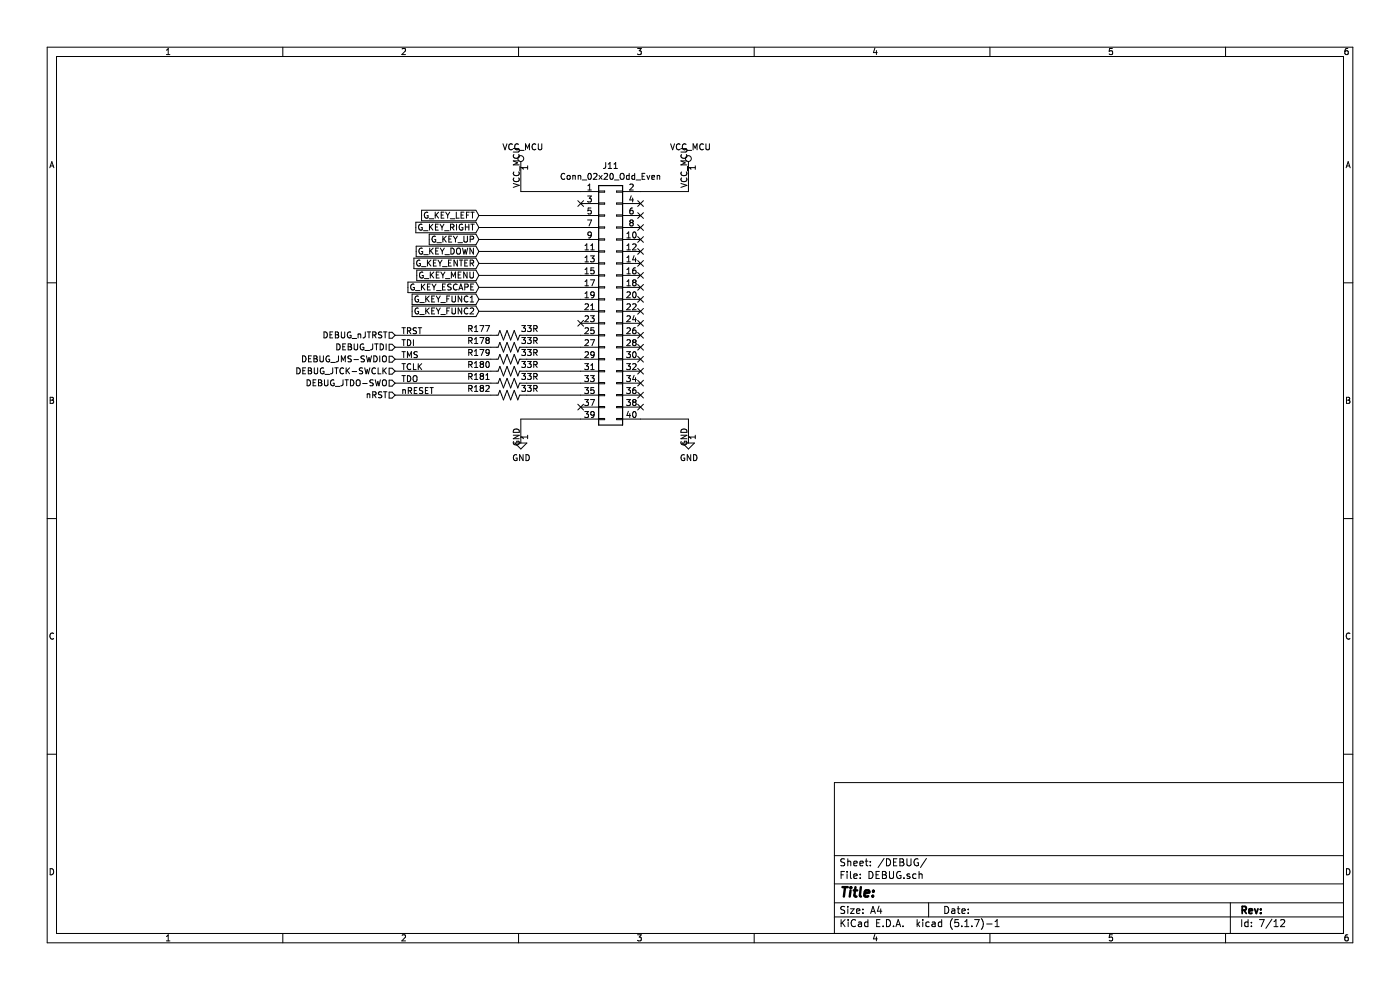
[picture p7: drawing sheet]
EESchema Schematic File Version 4
EELAYER 30 0
EELAYER END
$Descr A4 11693 8268
encoding utf-8
Sheet 7 12
Title ""
Date ""
Rev ""
Comp ""
Comment1 ""
Comment2 ""
Comment3 ""
Comment4 ""
$EndDescr
$Comp
L FlightComputer_Library:VCC_MCU #PWR0187
U 1 1
P 5750 1400
F 0 "#PWR0187" H 5750 1250 50  0001 C CNN
F 1 "VCC_MCU" H 5767 1573 50  0000 C CNN
F 2 "" H 5750 1400 50  0001 C CNN
F 3 "" H 5750 1400 50  0001 C CNN
	1    5750 1400
	1    0    0    -1  
$EndComp
Wire Wire Line
	5350 1600 5750 1600
Wire Wire Line
	5750 1600 5750 1400
$Comp
L power:GND #PWR0188
U 1 1
P 5750 3650
F 0 "#PWR0188" H 5750 3400 50  0001 C CNN
F 1 "GND" H 5755 3477 50  0000 C CNN
F 2 "" H 5750 3650 50  0001 C CNN
F 3 "" H 5750 3650 50  0001 C CNN
	1    5750 3650
	1    0    0    -1  
$EndComp
Wire Wire Line
	5350 3500 5750 3500
Wire Wire Line
	5750 3500 5750 3650
$Comp
L Connector_Generic:Conn_02x20_Odd_Even J11
U 1 1
P 5050 2500
F 0 "J11" H 5100 3617 50  0000 C CNN
F 1 "Conn_02x20_Odd_Even" H 5100 3526 50  0000 C CNN
F 2 "Connector_PinSocket_2.54mm:PinSocket_2x20_P2.54mm_Vertical" H 5050 2500 50  0001 C CNN
F 3 "~" H 5050 2500 50  0001 C CNN
	1    5050 2500
	1    0    0    -1  
$EndComp
$Comp
L Device:R_US R?
U 1 1
P 4250 3300
AR Path="/5F2A50C6/6021FF26" Ref="R?"  Part="1" 
AR Path="/5F60AB0F/6021FF26" Ref="R?"  Part="1" 
AR Path="/5F7BC0DD/6021FF26" Ref="R182"  Part="1" 
F 0 "R182" V 4300 3450 50  0000 L CNN
F 1 "33R" V 4300 3050 50  0000 L CNN
F 2 "FlightComputer_Library:R_0402_1005Metric_Pad0.72x0.64mm_HandSolder" V 4290 3290 50  0001 C CNN
F 3 "~" H 4250 3300 50  0001 C CNN
	1    4250 3300
	0    -1   -1   0   
$EndComp
$Comp
L Device:R_US R?
U 1 1
P 4250 3200
AR Path="/5F2A50C6/6021FD1E" Ref="R?"  Part="1" 
AR Path="/5F60AB0F/6021FD1E" Ref="R?"  Part="1" 
AR Path="/5F7BC0DD/6021FD1E" Ref="R181"  Part="1" 
F 0 "R181" V 4300 3350 50  0000 L CNN
F 1 "33R" V 4300 2950 50  0000 L CNN
F 2 "FlightComputer_Library:R_0402_1005Metric_Pad0.72x0.64mm_HandSolder" V 4290 3190 50  0001 C CNN
F 3 "~" H 4250 3200 50  0001 C CNN
	1    4250 3200
	0    -1   -1   0   
$EndComp
$Comp
L Device:R_US R?
U 1 1
P 4250 3100
AR Path="/5F2A50C6/6021FB8B" Ref="R?"  Part="1" 
AR Path="/5F60AB0F/6021FB8B" Ref="R?"  Part="1" 
AR Path="/5F7BC0DD/6021FB8B" Ref="R180"  Part="1" 
F 0 "R180" V 4300 3250 50  0000 L CNN
F 1 "33R" V 4300 2850 50  0000 L CNN
F 2 "FlightComputer_Library:R_0402_1005Metric_Pad0.72x0.64mm_HandSolder" V 4290 3090 50  0001 C CNN
F 3 "~" H 4250 3100 50  0001 C CNN
	1    4250 3100
	0    -1   -1   0   
$EndComp
$Comp
L Device:R_US R?
U 1 1
P 4250 3000
AR Path="/5F2A50C6/6021FA89" Ref="R?"  Part="1" 
AR Path="/5F60AB0F/6021FA89" Ref="R?"  Part="1" 
AR Path="/5F7BC0DD/6021FA89" Ref="R179"  Part="1" 
F 0 "R179" V 4300 3150 50  0000 L CNN
F 1 "33R" V 4300 2750 50  0000 L CNN
F 2 "FlightComputer_Library:R_0402_1005Metric_Pad0.72x0.64mm_HandSolder" V 4290 2990 50  0001 C CNN
F 3 "~" H 4250 3000 50  0001 C CNN
	1    4250 3000
	0    -1   -1   0   
$EndComp
$Comp
L Device:R_US R?
U 1 1
P 4250 2900
AR Path="/5F2A50C6/6021F8C5" Ref="R?"  Part="1" 
AR Path="/5F60AB0F/6021F8C5" Ref="R?"  Part="1" 
AR Path="/5F7BC0DD/6021F8C5" Ref="R178"  Part="1" 
F 0 "R178" V 4300 3050 50  0000 L CNN
F 1 "33R" V 4300 2650 50  0000 L CNN
F 2 "FlightComputer_Library:R_0402_1005Metric_Pad0.72x0.64mm_HandSolder" V 4290 2890 50  0001 C CNN
F 3 "~" H 4250 2900 50  0001 C CNN
	1    4250 2900
	0    -1   -1   0   
$EndComp
$Comp
L Device:R_US R?
U 1 1
P 4250 2800
AR Path="/5F2A50C6/6021E00C" Ref="R?"  Part="1" 
AR Path="/5F60AB0F/6021E00C" Ref="R?"  Part="1" 
AR Path="/5F7BC0DD/6021E00C" Ref="R177"  Part="1" 
F 0 "R177" V 4300 2950 50  0000 L CNN
F 1 "33R" V 4300 2550 50  0000 L CNN
F 2 "FlightComputer_Library:R_0402_1005Metric_Pad0.72x0.64mm_HandSolder" V 4290 2790 50  0001 C CNN
F 3 "~" H 4250 2800 50  0001 C CNN
	1    4250 2800
	0    -1   -1   0   
$EndComp
Wire Wire Line
	4400 3300 4850 3300
Wire Wire Line
	4850 3200 4400 3200
Wire Wire Line
	4400 3100 4850 3100
Wire Wire Line
	4850 3000 4400 3000
Wire Wire Line
	4400 2900 4850 2900
Wire Wire Line
	4850 2800 4400 2800
$Comp
L FlightComputer_Library:VCC_MCU #PWR0166
U 1 1
P 4350 1400
F 0 "#PWR0166" H 4350 1250 50  0001 C CNN
F 1 "VCC_MCU" H 4367 1573 50  0000 C CNN
F 2 "" H 4350 1400 50  0001 C CNN
F 3 "" H 4350 1400 50  0001 C CNN
	1    4350 1400
	1    0    0    -1  
$EndComp
$Comp
L power:GND #PWR0167
U 1 1
P 4350 3650
F 0 "#PWR0167" H 4350 3400 50  0001 C CNN
F 1 "GND" H 4355 3477 50  0000 C CNN
F 2 "" H 4350 3650 50  0001 C CNN
F 3 "" H 4350 3650 50  0001 C CNN
	1    4350 3650
	1    0    0    -1  
$EndComp
Wire Wire Line
	4350 1400 4350 1600
Wire Wire Line
	4350 1600 4850 1600
Wire Wire Line
	4350 3650 4350 3500
Wire Wire Line
	4350 3500 4850 3500
Wire Wire Line
	4850 1800 4000 1800
Wire Wire Line
	4850 1900 4000 1900
Wire Wire Line
	4850 2000 4000 2000
Wire Wire Line
	4850 2100 4000 2100
Wire Wire Line
	4850 2200 4000 2200
Wire Wire Line
	4850 2300 4000 2300
Wire Wire Line
	4850 2400 4000 2400
Wire Wire Line
	4850 2500 4000 2500
Text GLabel 4000 1800 0    50   Input ~ 0
G_KEY_LEFT
Text GLabel 4000 1900 0    50   Input ~ 0
G_KEY_RIGHT
Text GLabel 4000 2000 0    50   Input ~ 0
G_KEY_UP
Text GLabel 4000 2100 0    50   Input ~ 0
G_KEY_DOWN
Text GLabel 4000 2200 0    50   Input ~ 0
G_KEY_ENTER
Text GLabel 4000 2300 0    50   Input ~ 0
G_KEY_MENU
Text GLabel 4000 2400 0    50   Input ~ 0
G_KEY_ESCAPE
Text GLabel 4000 2500 0    50   Input ~ 0
G_KEY_FUNC1
Wire Wire Line
	4850 2600 4000 2600
Text GLabel 4000 2600 0    50   Input ~ 0
G_KEY_FUNC2
NoConn ~ 4850 1700
NoConn ~ 4850 2700
NoConn ~ 4850 3400
NoConn ~ 5350 3400
NoConn ~ 5350 3300
NoConn ~ 5350 3200
NoConn ~ 5350 3100
NoConn ~ 5350 3000
NoConn ~ 5350 2900
NoConn ~ 5350 2800
NoConn ~ 5350 2700
NoConn ~ 5350 2600
NoConn ~ 5350 2500
NoConn ~ 5350 2400
NoConn ~ 5350 2300
NoConn ~ 5350 2200
NoConn ~ 5350 2100
NoConn ~ 5350 2000
NoConn ~ 5350 1900
NoConn ~ 5350 1800
NoConn ~ 5350 1700
Text Label 3350 3300 0    50   ~ 0
nRESET
Text Label 3350 3200 0    50   ~ 0
TDO
Text Label 3350 3100 0    50   ~ 0
TCLK
Text Label 3350 3000 0    50   ~ 0
TMS
Text Label 3350 2900 0    50   ~ 0
TDI
Text Label 3350 2800 0    50   ~ 0
TRST
Text HLabel 3300 2800 0    50   Input ~ 0
DEBUG_nJTRST
Text HLabel 3300 2900 0    50   Input ~ 0
DEBUG_JTDI
Text HLabel 3300 3100 0    50   Input ~ 0
DEBUG_JTCK-SWCLK
Text HLabel 3300 3300 0    50   Input ~ 0
nRST
Text HLabel 3300 3200 0    50   Input ~ 0
DEBUG_JTDO-SWO
Text HLabel 3300 3000 0    50   Input ~ 0
DEBUG_JMS-SWDIO
Wire Wire Line
	4100 3000 3300 3000
Wire Wire Line
	3300 3200 4100 3200
Wire Wire Line
	4100 3300 3300 3300
Wire Wire Line
	3300 2900 4100 2900
Wire Wire Line
	3300 2800 4100 2800
Wire Wire Line
	3300 3100 4100 3100
$EndSCHEMATC
